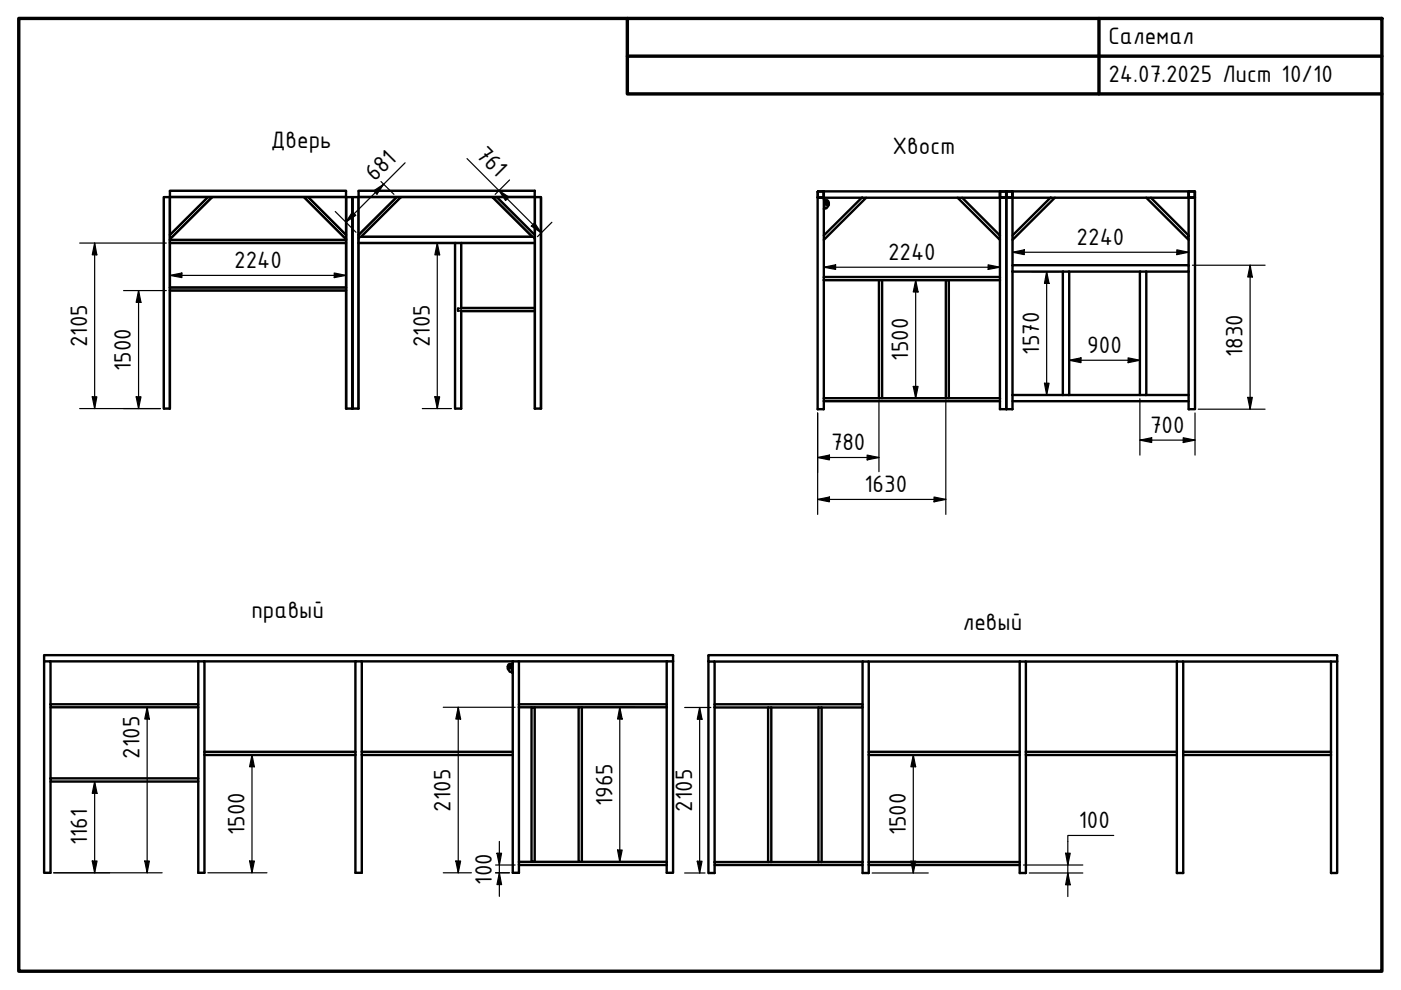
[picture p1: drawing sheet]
<svg xmlns="http://www.w3.org/2000/svg" width="297mm" height="210mm" viewBox="0 0 297 210" stroke-linecap="round" stroke-linejoin="round" font-family="sans-serif">
<!-- layer: Visible (ISO) -->
<g fill="none" stroke="#000" stroke-width=".51">
<path d="M36 49.8v-8h-1.3v44.8h1.3v-25.7h37.4v25.7h1.3v-44.8h-1.3v8M36 50.9h37.4v.6h-37.4zM36 50.7v.2M36 51.5v9.4M44.1 41.8h-8.1v-1.4h37.4v1.4h-8M44.1 41.8h20.3M44.1 41.8l-8.1 8M45 41.8l-9 8.9v-.9M65.4 41.8h-1l9 8.9M65.4 41.8l8 8M73.4 49.8v1.1M73.4 51.5v9.4"/>
<path d="M76 49.8v-8h-1.3v44.8h1.3v-36.3M76 49.8v.8M76 51.5h21.8M84.1 41.8h-8.1v-1.4h37.4v9.4M84.1 41.8h20.3M84.1 41.8l-8.1 8M85 41.8l-8.4 8.4h36.2l-8.4-8.4h1M96.5 51.5v35.1h1.3v-20.6l15.6-.1M105.4 41.8h9.3v44.8h-1.3v-21.3h-15.6v-13.8M105.4 41.8l8 8v.8M113.4 50.3v1.2h-15.6M113.4 51.5v13.8"/>
<path d="M173.4 40.7v1.1M173.4 41.8l.1 .1M173.4 40.6l1.3 .1M173.4 41.8h1.2M173.5 40.6l-.1 .1M174.6 41.9l.1 8M174.6 41.9h-1.2v44.9h1.3v-28.1h37.3v28.1h1.4v-44.9h-1.4v8M174.7 49.9l8-8h.9l-8.9 9zM174.7 42.3h.1v2h-.1M174.7 50.9v7.8M174.7 59.4h11.7M174.7 41.8l-.1 .1"/>
<path d="M174.8 42.5h.7l.2 .5v.5l-.5 .7h-.4M175.1 42.8a.28 .28 0 0 1 .4 .3 .28 .28 0 0 1-.4 .2zM175.3 42.7v.1a.36 .36 0 0 1 0 .6M183.6 41.9h19.4M186.4 59.4h.6v25h-.6zM187 59.4h13.5M200.5 59.4h.7v25h-.7zM201.2 59.4h10.8M203 41.9h1l8 8v1zM212 40.7h1.4M212 41.8h1.4M212 41.8v.1h-8"/>
<path d="M212 41.8v-1.2h-37.3v1.3h8M212 50.9v7.8M212.1 41.9v-1.3h1.2v1.3M212.1 41.8h1.1M213.4 41.8l.1 .1M213.4 40.7h1.3M213.4 40.7v1.1M213.4 41.8h1.2M213.5 41.9l-.1-1.3h1.2v1.3M214.6 41.9l.1 8M214.6 41.9h-1.2v44.9h1.3v-1.7M214.7 41.8l-.1 .1"/>
<path d="M214.7 49.9l8-8h.9l-8.9 9zM214.7 50.9v5.3M214.7 57.6h10.6M223.6 41.9h19.4M225.3 57.6h1.4v26.1h-1.4zM226.7 57.6h15M241.7 57.6h1.3v26.1h-1.3zM243 41.9h1l8 8v1zM243 57.6h9v-1.4h-37.3v28.9h37.3v-1.4M252 49.9v-8h1.4v44.9h-1.4v-1.7M252 41.8v.1h-8M252 41.8v-1.2h-37.3v1.3h8"/>
<path d="M252 50.9v5.3M252 57.6v26.1M252 41.8l.1 .1M252.1 40.6l-.1 .1M252.1 40.6v1.3M252.1 40.6l1.2 .1M252.1 40.6l1.3 .1-.1 1.2h-1.2M253.3 40.7l-.1 1.1h-1.1M253.3 41.8v.1M36 61.6h37.4M97.1 65.4v.5M174.7 85h37.3"/>
<path d="M186.4 84.4l-11.7 .1M187 84.4h13.5M201.2 84.4h10.8M214.7 83.7h10.6M226.7 83.7h15M243 83.7h9M9.4 140.2v-1.3h133.3v1.3M10.7 149.3v-9.1h-1.3v44.9h1.3v-19.4M10.7 140.2h32.6v19.2M10.7 149.3h31.3v.7h-31.3zM10.7 150v15M42 140.2v9.1"/>
<path d="M42 150v15M43.3 140.2h33.4v19.2M75.4 140.2v19.9h-32.1v-.7h32.1M76.7 140.2h33.3v9.1M107.9 141.2a.27 .27 0 0 1 .4 0 .27 .27 0 0 1-.1 .4 .27 .27 0 0 1-.3-.1zM108.1 141.1l-.2 .2 .2 .4M108.6 140.8l-.7 .1-.2 .4v.5l.4 .7h.5M108.7 140.2v19.9h-32v-.7h32M108.7 140.6h-.1v2h.1M110 140.2h32.7v44.9h-1.3v-1.7M110 150h2.7M112.7 150h.7v32.7h-.7z"/>
<path d="M113.4 150h9.3M122.7 150h.7v32.7h-.7zM123.4 150h18M141.4 149.4l-31.4-.1v33.4M141.4 140.2v43.2h-31.4v-.7h2.7M150.2 140.3v-1.4h133.3v1.4M151.5 140.3h32.7v19.1M151.5 149.3v-9h-1.3v44.8h1.3v-1.7M151.5 150h11.4M162.9 150h.6v32.8h-.6zM163.5 150h10M173.5 150h.7v32.8h-.7z"/>
<path d="M174.2 150h8.7v-.7h-31.4v34.1h31.4v-.6M182.9 140.3v9M182.9 150v32.8M184.2 140.3h33.3v19.1M216.2 140.3v19.1M217.5 140.3h33.4v19.1M249.5 140.3v19.1M250.9 140.3h31.3M282.2 140.3h1.3v44.8h-1.3v-25.7h-31.3v25.7h-1.4v-25.7h-32v25.7h-1.3v-25.7h-32v25.7h-1.3v-1.7M282.2 140.3v19.1M10.7 165h31.3v.7h-31.3zM43.3 160.1v25h-1.3v-19.4"/>
<path d="M75.4 160.1v25h1.3v-25M108.7 160.1v25h1.3v-1.7M184.2 160h32M217.5 160h32M250.9 160h31.3M113.4 182.7h9.3M123.4 182.7h18M151.5 182.8h11.4M163.5 182.8h10M174.2 182.8h8.7M184.2 183.4h32M184.2 182.8h32"/>
</g>
<!-- layer: Visible Narrow (ISO) -->
<g fill="none" stroke="#000" stroke-width=".34">
<path d="M34.8 41.8v44.8M35.9 41.8v44.8M36 40.5h37.4M36 41.7h37.4M36 51.4h37.4M36 50.9h37.4M44.2 41.8l-8.2 8.1M44.9 41.8l-8.9 8.8M64.5 41.8l8.9 8.8M65.3 41.8l8.1 8.1M73.5 41.8v44.8M74.6 41.8v44.8"/>
<path d="M74.8 41.8v44.8M75.9 41.8v44.8M76 40.5h37.4M76 41.7h37.4M76 51.4h37.4M76 50.3h37.4M84.2 41.8l-8.2 8.1M84.9 41.8l-8.9 8.8M96.5 51.5v35.1M97.7 51.5v35.1M104.5 41.8l8.9 8.8M105.2 41.8l8.2 8.1"/>
<path d="M113.5 41.8v44.8M114.6 41.8v44.8M36 61.6h37.4M36 61h37.4M97.1 65.9h16.3M97.1 65.4h16.3"/>
</g>
<!-- layer: Border (ISO) -->
<path d="M4 3.9h289v202h-289zM133 3.9v16h160M133 11.9h160M233 3.9v16" fill="none" stroke="#000" stroke-width=".72"/>
<!-- layer: Dimension (ISO) -->
<g fill="none" stroke="#000" stroke-width=".25">
<path d="M80.8 38.5l2.7 2.7M85.9 34.5l-12.6 12.6M99 33.6l15.8 15.8M108 38.2l-3 3M16.9 51.5h18.4M20.1 51.5l.4 2.5h-.9zM20.1 51.5v35.1M36 58.4l2.6-.5v1zM36 58.4h37.4M36 55.2v5M70.9 57.9l2.5 .5-2.5 .5zM71.1 44.8l4.4 4.4"/>
<path d="M73.4 55.2v5M74.7 45l.7 .6-2.1 1.5zM79.2 40.5l2.2-1.5-1.5 2.2zM89.5 51.5h6.2M92.7 51.5l.5 2.5h-1zM92.7 51.5v35.1M105.8 40.4l2.1 1.4-.7 .7zM113.3 47.3l1.5 2.1-2.2-1.5zM117 47.1l-3 3.1M174.7 56.7l2.5-.6v1zM174.7 56.7h37.3M174.7 53.5v4.4"/>
<path d="M187.8 59.4h9.5M194.1 59.4l.5 2.5h-1zM194.1 59.4v25M209.5 56.1l2.5 .6-2.5 .4zM212 53.5v4.4M214.7 53.5l2.5-.5v1zM214.7 53.5h37.3M214.7 50.3v5.1M218.7 57.6h5.8M221.9 57.6l.5 2.5h-1zM221.9 57.6v26.1M249.5 53l2.5 .5-2.5 .5z"/>
<path d="M252 50.3v5.1M252.8 56.2h15.4M265 56.2l.5 2.5h-1zM265 56.2v30.6M26.2 61.6h9.1M29.4 61.6l.5 2.5h-1zM29.4 61.6v25M226.7 76.4l2.5-.5v1zM226.7 76.4h15M239.2 75.9l2.5 .5-2.5 .5zM16.9 86.6h17.1M19.6 84.1h.9l-.4 2.5z"/>
<path d="M28.9 84.1h1l-.5 2.5zM89.5 86.6h6.2M92.2 84.1h1l-.5 2.5zM173.4 97l2.5-.5v1zM173.4 97h13M173.4 87.6v21.5M183.9 96.5l2.5 .5-2.5 .5zM186.4 85.2v14.8M187.8 84.4h9.5M193.6 81.9h1l-.5 2.5zM200.5 85.2v23.9M218.7 83.7h5.8"/>
<path d="M221.4 81.3h1l-.5 2.4zM241.7 93.3l2.5-.5v1zM241.7 93.3h11.7M241.7 84.6v11.9M250.9 92.8l2.5 .5-2.5 .5zM253.4 87.6v8.9M254 86.8h14.2M264.5 84.3h1l-.5 2.5zM173.4 105.9l2.5-.5v1zM173.4 105.9h27.1M198 105.4l2.5 .5-2.5 .5zM31.2 150l.5 2.5h-1z"/>
<path d="M31.2 150v35.1M94 150h15.2M97.2 150l.5 2.5h-1.1zM97.2 150v35.1M124.2 150h10.4M131.4 150l.5 2.5h-1zM131.4 150v32.7M145.2 150h5.5M148.3 150l.5 2.5h-1zM148.3 150v35.1M20.1 165.7l.5 2.5h-1zM20.1 165.7v19.4"/>
<path d="M53.4 160.1l.5 2.5h-1zM53.4 160.1v25M105.9 178.4v11.6M193.6 160.1l.5 2.5h-1zM193.6 160.1v25M236.1 177.1h-9.7v13M11.4 185.1h23M19.6 182.6h1l-.5 2.5zM30.7 182.6h1l-.5 2.5zM44.1 185.1h12.5M52.9 182.6h1l-.5 2.5zM94 185.1h5.9"/>
<path d="M96.6 182.6h1.1l-.5 2.5zM105.1 185.1h2.9M105.1 183.4h4.1M105.4 180.9h.9l-.4 2.5zM105.9 185.1l.4 2.5h-.9zM124.2 182.7h10.4M130.9 180.2h1l-.5 2.5zM145.2 185.1h4.3M147.8 182.6h1l-.5 2.5zM184.9 185.1h11.9M193.1 182.6h1l-.5 2.5zM217 183.4h12.6"/>
<path d="M218.2 185.1h11.4M225.9 180.9h1l-.5 2.5zM226.4 185.1l.5 2.5h-1z"/>
</g>
<g fill="#000">
<path d="M20.1 51.5l.4 2.5h-.9zM36 58.4l2.6-.5v1zM70.9 57.9l2.5 .5-2.5 .5zM74.7 45l.7 .6-2.1 1.5zM79.2 40.5l2.2-1.5-1.5 2.2zM92.7 51.5l.5 2.5h-1zM105.8 40.4l2.1 1.4-.7 .7zM113.3 47.3l1.5 2.1-2.2-1.5zM174.7 56.7l2.5-.6v1zM209.5 56.1l2.5 .6-2.5 .4zM214.7 53.5l2.5-.5v1zM249.5 53l2.5 .5-2.5 .5z"/>
<path d="M265 56.2l.5 2.5h-1zM29.4 61.6l.5 2.5h-1zM194.1 59.4l.5 2.5h-1zM221.9 57.6l.5 2.5h-1zM226.7 76.4l2.5-.5v1zM239.2 75.9l2.5 .5-2.5 .5zM19.6 84.1h.9l-.4 2.5zM28.9 84.1h1l-.5 2.5zM92.2 84.1h1l-.5 2.5zM173.4 97l2.5-.5v1zM183.9 96.5l2.5 .5-2.5 .5zM193.6 81.9h1l-.5 2.5z"/>
<path d="M221.4 81.3h1l-.5 2.4zM241.7 93.3l2.5-.5v1zM250.9 92.8l2.5 .5-2.5 .5zM264.5 84.3h1l-.5 2.5zM173.4 105.9l2.5-.5v1zM198 105.4l2.5 .5-2.5 .5zM31.2 150l.5 2.5h-1zM97.2 150l.5 2.5h-1.1zM131.4 150l.5 2.5h-1zM148.3 150l.5 2.5h-1zM20.1 165.7l.5 2.5h-1zM53.4 160.1l.5 2.5h-1z"/>
<path d="M193.6 160.1l.5 2.5h-1zM19.6 182.6h1l-.5 2.5zM30.7 182.6h1l-.5 2.5zM52.9 182.6h1l-.5 2.5zM96.6 182.6h1.1l-.5 2.5zM105.4 180.9h.9l-.4 2.5zM105.9 185.1l.4 2.5h-.9zM130.9 180.2h1l-.5 2.5zM147.8 182.6h1l-.5 2.5zM193.1 182.6h1l-.5 2.5zM225.9 180.9h1l-.5 2.5zM226.4 185.1l.5 2.5h-1z"/>
</g>
<g font-size="5.4">
<text x="235" y="9.4">Салемал</text>
<text x="235" y="17.4">24.07.2025 Лист 10/10</text>
<text x="57.4" y="31.5">Дверь</text>
<text x="100.7" y="33.1" transform="rotate(45 100.7 33.1)">761</text>
<text x="189.2" y="32.7">Хвост</text>
<text x="79.5" y="38.6" transform="rotate(-45 79.5 38.6)">681</text>
<text x="228.3" y="51.9">2240</text>
<text x="49.7" y="56.8">2240</text>
<text x="188.3" y="55">2240</text>
<text x="18.5" y="73.6" transform="rotate(-90 18.5 73.6)">2105</text>
<text x="91.1" y="73.6" transform="rotate(-90 91.1 73.6)">2105</text>
<text x="192.5" y="76.5" transform="rotate(-90 192.5 76.5)">1500</text>
<text x="220.3" y="75.2" transform="rotate(-90 220.3 75.2)">1570</text>
<text x="230.5" y="74.8">900</text>
<text x="263.4" y="75.7" transform="rotate(-90 263.4 75.7)">1830</text>
<text x="27.8" y="78.7" transform="rotate(-90 27.8 78.7)">1500</text>
<text x="176.2" y="95.4">780</text>
<text x="243.8" y="91.7">700</text>
<text x="183.3" y="104.3">1630</text>
<text x="53.3" y="131.1">правый</text>
<text x="204.1" y="133.7">левый</text>
<text x="29.6" y="160.9" transform="rotate(-90 29.6 160.9)">2105</text>
<text x="95.5" y="172.1" transform="rotate(-90 95.5 172.1)">2105</text>
<text x="129.8" y="170.9" transform="rotate(-90 129.8 170.9)">1965</text>
<text x="146.7" y="172.1" transform="rotate(-90 146.7 172.1)">2105</text>
<text x="18.5" y="179.3" transform="rotate(-90 18.5 179.3)">1161</text>
<text x="51.8" y="177.1" transform="rotate(-90 51.8 177.1)">1500</text>
<text x="192" y="177.1" transform="rotate(-90 192 177.1)">1500</text>
<text x="228.7" y="175.6">100</text>
<text x="104.3" y="187.6" transform="rotate(-90 104.3 187.6)">100</text>
</g>
</svg>
